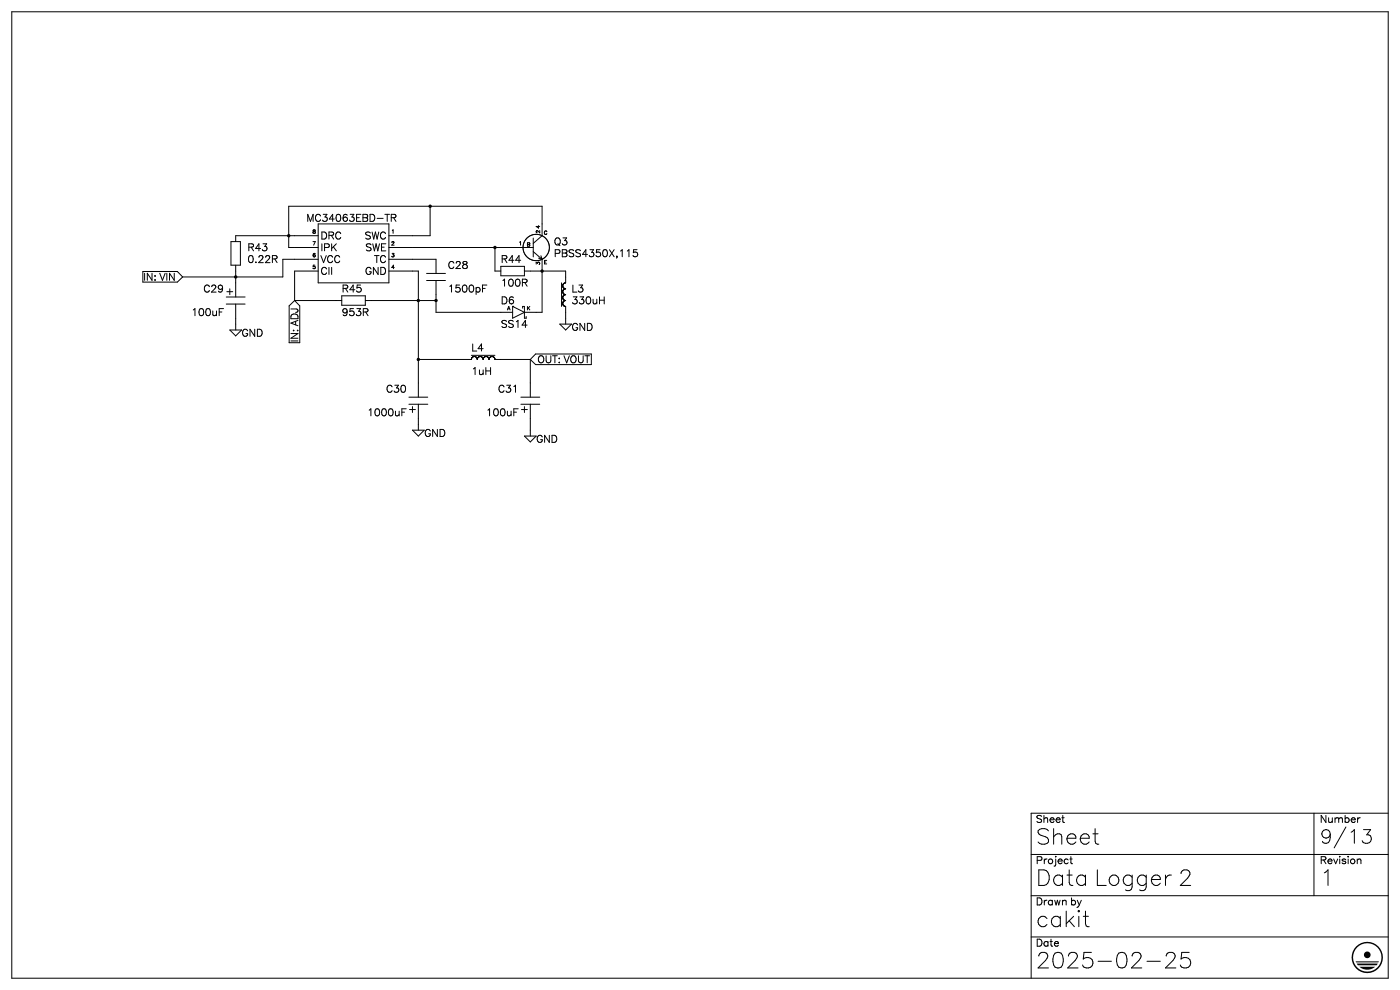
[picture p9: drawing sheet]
<svg xmlns="http://www.w3.org/2000/svg" width="2970mm" height="2100mm" viewBox="0 0 2970 2100" stroke-linecap="round" stroke-linejoin="round" font-family="sans-serif">
<g fill="none" stroke="#000" stroke-width="2.12">
<path d="M25 25h2920v2050h-2920zM913 437v63h-88M675 475h150v125h-150zM675 500h-175v12M1133 497a28 28 0 0 0-22 20M1145 498l6 3M490 512h20v51h-20zM1131 505v40M1131 516l19-16v-63h-538v88h63M1153 501a28 28 0 0 1 2 46M825 525h306M1050 525v50h13"/>
<path d="M1110 523l1 9M1131 534l19 16M675 550h-75v38h-213M825 550h100v30M1116 543l8 6 9 4M1143 547l7 3M1147 543l3 7M1150 550v112h-38M1150 550l-5 2M1151 549l-1 1M303 576h73l11 12M500 563v67"/>
<path d="M675 575h-50v62M825 575h63v267M905 580h40M1063 565h49v20h-49zM1112 575h88l-1 25M387 588l-11 10h-73M905 595h40M925 595v67h163M481 619h13M488 612v13M1191 600v50M1194 606v1"/>
<path d="M1194 619h.1M1194 606h.1M1194 607h.1M1194 618v1M1194 618h.1M1194 619v1M1194 605v1M1194 620h.1M1194 605h.1M1194 607v2M1194 617v1M1194 604v1"/>
<path d="M1194 604h.1M1194 609h.1M1194 616v1M1194 609l1 1M1194 616h.1M1194 603v1M1195 603h-1M1195 603h.1M1195 610h.1M1195 615l-1 1M1195 615h.1M1195 602v1"/>
<path d="M1196 602h-1M1196 611h.1M1196 602h.1M1196 614l-1 1M1196 601v1M1196 614h.1M1196 611h1M1197 611v1M1197 614h-1M1197 601h-1M1197 612h.1M1197 601h.1"/>
<path d="M1197 612h1M1197 613v1M1198 600l-1 1M1198 612h.1M1198 613h-1M1198 600h.1M1198 612h1M1198 613h.1M1199 600h-1M1199 612h.1M1199 600h.1M1199 612h1"/>
<path d="M480 630h40M625 637h100M625 637l11 12v78M625 637l-12 12v78M725 628h50v20h-50zM775 637h150M1194 631v1M1194 631h.1M1194 632h.1M1194 630v1M1194 632v1M1194 630h.1"/>
<path d="M1194 633v1M1194 620v1M1194 629v1M1194 621h.1M1194 629h.1M1194 634h.1M1194 634l1 1M1194 621v1M1194 628v1M1194 622h1M1195 628h-1M1195 622h.1"/>
<path d="M1195 628h.1M1195 635h.1M1195 622v1M1195 640h.1M1195 627v1M1195 635l1 1M1195 623h1M1196 627h-1M1196 623v1M1196 636h.1M1196 639l-1 1M1196 639h.1"/>
<path d="M1196 636h1M1196 624h1M1197 639h-1M1197 636v1M1197 624h.1M1197 626l-1 1M1197 626h.1M1197 624l1 1M1197 637h1M1197 638v1M1198 637h.1M1198 638h-1"/>
<path d="M1198 625l-1 1M1198 625h.1M1198 638h.1M1198 637h1M1198 625h1M1199 625h-1M1199 637h.1M1199 625h.1M1199 637h1M1199 625h1M1200 625h-1M1200 625h.1"/>
<path d="M480 645h40M500 645v55M1088 650l24 12-24 13zM1109 654v-4h3v25M1194 644h.1M1194 643v1M1194 644v1M1194 643h.1M1194 645h.1M1194 645v1M1194 646h.1M1194 641v2"/>
<path d="M1194 641h.1M1194 646v1M1194 647h1M1195 647h.1M1195 640l-1 1M1195 647v1M1195 648h1M1196 648h.1M1196 648v1M1196 649h1M1197 649h.1M1197 649l1 1"/>
<path d="M1198 650h.1M1198 650h1M1199 650h1v37M488 700h24l-12 13zM1188 687h24l-12 13zM1000 754h50M1001 760h-1M1001 759v1M1001 759h.1M1002 758l-1 1M1002 758h.1M1003 757l-1 1"/>
<path d="M1003 757h.1M1004 757h-1M1004 757h.1M1005 756l-1 1M1005 756h.1M1006 756h-1M1006 756h.1M1006 756h1M1007 756h.1M1007 756h1M1008 756l1 1M1009 757h.1"/>
<path d="M1009 757h1M1010 757h.1M1010 757v1M1010 758h.1M1010 758h1M1011 758v1M1011 759h.1M1011 759l1 1M1012 760h.1M1013 760h.1M1014 759l-1 1M1014 759h.1"/>
<path d="M1014 758v1M1014 758h.1M1015 758h.1M1015 757v1M1015 757h.1M1016 757h-1M1016 757h.1M1018 756l-2 1M1018 756h.1M1019 756h.1M1019 756h-1M1019 756h1"/>
<path d="M1020 756h.1M1020 756l1 1M1021 757h.1M1021 757h1M1022 757h.1M1022 757l1 1M1023 758h.1M1023 758l1 1M1024 759h.1M1024 759v1M1024 760h.1M1024 760h1"/>
<path d="M1026 760h-1M1026 760h.1M1026 759v1M1026 759h.1M1027 758l-1 1M1027 758h.1M1028 757l-1 1M1028 757h.1M1029 757h-1M1029 757h.1M1030 756l-1 1M1030 756h.1"/>
<path d="M1031 756h-1M1031 756h.1M1031 756h1M1032 756h.1M1032 756h1M1033 756l1 1M1034 757h.1M1035 757h.1M1035 757v1M1035 758h.1M1035 758l1 1M1036 759h.1"/>
<path d="M1036 759h1M1037 759v1M1037 760h.1M1038 760h.1M1038 759v1M1039 759h-1M1039 758v1M1039 758h.1M1040 758h-1M1040 757v1M1040 757h.1M1041 757h-1"/>
<path d="M1042 757h-1M1042 757h.1M1042 756v1M1043 756h-1M1043 756h.1M1043 756h1M1044 756h.1M1044 756h1M1045 756h.1M1045 756l1 1M1046 757h.1M1046 757h1"/>
<path d="M1047 757h.1M1047 757l1 1M1048 758h.1M1048 758l1 1M1049 759h.1M1049 759v1M1049 760h.1M1049 760h1M1254 751h-118l-11 11M1000 762h-112M1000 762h.1M1000 761v1"/>
<path d="M1000 761h.1M1000 760v1M1012 760v1M1013 762h.1M1013 761v1M1013 761h.1M1013 760v1M1025 760h.1M1025 760v1M1025 761h.1M1025 761v1M1025 762h.1"/>
<path d="M1037 760v1M1037 761h.1M1038 762h-1M1038 762h.1M1038 761v1M1038 761h.1M1038 760v1M1050 760h.1M1050 760v1M1050 761v1M1050 762h.1M1050 762h75"/>
<path d="M1125 762v80M1125 762l11 11h118M868 857h39M868 842h39M888 857v55M1105 857h40M1105 842h40M1125 857v68M869 869h12M875 862v13M1106 869h13M1112 862v13"/>
<path d="M875 912h25l-12 13zM1112 925h25l-12 12zM2787 1725v175M2945 1725h-757v350M2188 1812h757M2188 1900h757M2188 1987h757M2507 2020h16M2512 2031a11 11 0 0 1 14 11 11 11 0 0 1-14 11"/>
</g>
<g fill="#000">
<path d="M2877 2008a33 33 0 0 1 24-10v3a30 30 0 0 0-27 43 30 30 0 0 0 50 5 30 30 0 0 0-17-48h-6v-3a33 33 0 0 1 32 42 33 33 0 0 1-49 20 33 33 0 0 1-7-52zM2876 2039h49l-1 2h-47zM2884 2051h33a26 26 0 0 1-33 0zM2878 2044h45l-3 4h-39z"/>
<circle cx="2901" cy="2025" r="7"/>
</g>
<path d="M913 437h.1M612 500h.1M1050 525h.1M1150 575h.1M500 587v1M888 637h.1M925 637h.1M888 762h.1" fill="none" stroke="#000" stroke-width="7.5"/>
<g font-size="52.8">
<text x="2197" y="1791">Sheet</text>
<text x="2197" y="1879">Data Logger 2</text>
<text x="2800" y="1879">1</text>
<text x="2197" y="1966">cakit</text>
<text x="2197" y="2054">2025-02-25</text>
</g>
<text font-size="46.4" x="2800" y="1789">9/13</text>
<g font-size="24">
<text x="650" y="470">MC34063EBD-TR</text>
<text x="680" y="507">DRC</text>
<text x="764" y="507">SWC</text>
<text x="1175" y="520">Q3</text>
<text x="525" y="532">R43</text>
<text x="680" y="532">IPK</text>
<text x="766" y="532">SWE</text>
<text x="1175" y="545">PBSS4350X,115</text>
<text x="525" y="557">0.22R</text>
<text x="680" y="557">VCC</text>
<text x="789" y="557">TC</text>
<text x="1063" y="557">R44</text>
<text x="950" y="570">C28</text>
<text x="680" y="583">CII</text>
<text x="765" y="583">GND</text>
<text x="290" y="595">IN: VIN</text>
<text x="1063" y="608">100R</text>
<text x="428" y="620">C29</text>
<text x="725" y="620">R45</text>
<text x="950" y="620">1500pF</text>
<text x="1212" y="620">L3</text>
<text x="1063" y="645">D6</text>
<text x="1212" y="645">330uH</text>
<text x="400" y="670">100uF</text>
<text x="725" y="670">953R</text>
<text x="1063" y="695">SS14</text>
<text x="1212" y="701">GND</text>
<text x="512" y="714">GND</text>
<text x="633" y="735" transform="rotate(-90 633 735)">IN: ADJ</text>
<text x="1000" y="745">L4</text>
<text x="1140" y="770">OUT: VOUT</text>
<text x="1000" y="795">1uH</text>
<text x="815" y="832">C30</text>
<text x="1053" y="832">C31</text>
<text x="772" y="882">1000uF</text>
<text x="1025" y="882">100uF</text>
<text x="900" y="926">GND</text>
<text x="1137" y="939">GND</text>
<text x="2197" y="1745">Sheet</text>
<text x="2800" y="1745">Number</text>
<text x="2197" y="1832">Project</text>
<text x="2800" y="1832">Revision</text>
<text x="2197" y="1920">Drawn by</text>
<text x="2197" y="2007">Date</text>
</g>
<g font-size="12">
<text x="662" y="495">8</text>
<text x="830" y="495">1</text>
<text x="1145" y="495" transform="rotate(-90 1145 495)">2 4</text>
<text x="1154" y="498">C</text>
<text x="662" y="520">7</text>
<text x="830" y="520">2</text>
<text x="1100" y="520">1</text>
<text x="1118" y="523">B</text>
<text x="662" y="545">6</text>
<text x="830" y="545">3</text>
<text x="1145" y="563" transform="rotate(-90 1145 563)">3</text>
<text x="1154" y="560">E</text>
<text x="662" y="570">5</text>
<text x="830" y="570">4</text>
<text x="1074" y="657">A</text>
<text x="1118" y="657">K</text>
</g>
</svg>
